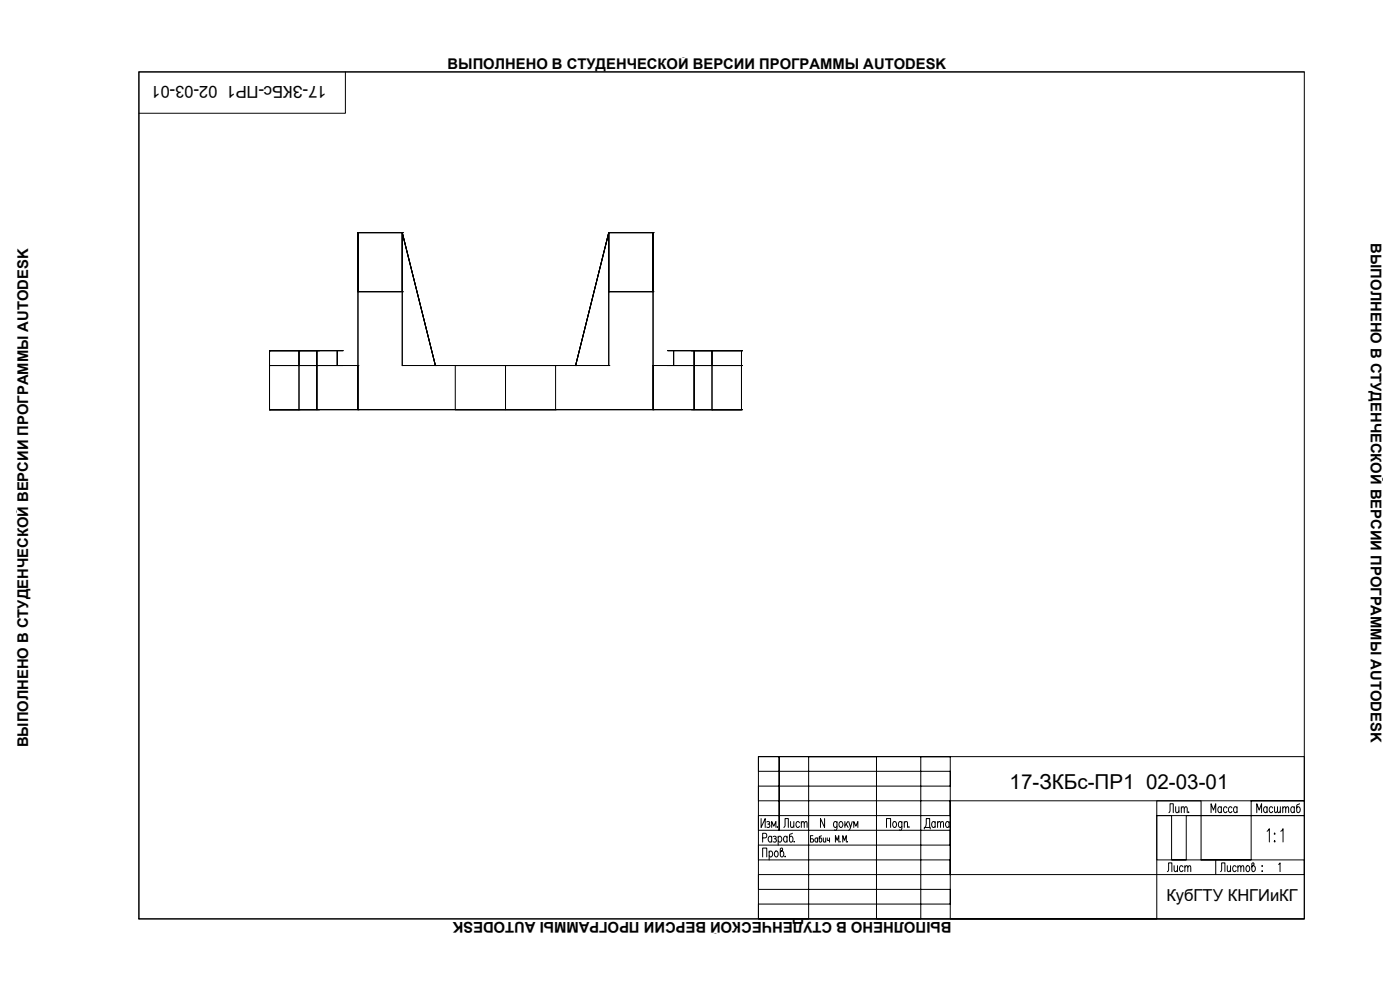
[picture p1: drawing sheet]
<svg xmlns="http://www.w3.org/2000/svg" width="420mm" height="297mm" viewBox="0 0 420 297" stroke-linecap="round" stroke-linejoin="round" font-family="sans-serif">
<!-- layer: FORM -->
<path d="M24 17.2v262.9h371.8" fill="none" stroke="#fff" stroke-width=".3"/>
<!-- layer: 0 -->
<g fill="none" stroke="#000" stroke-width=".3">
<path d="M391.4 21.6h-349.7v254.1h349.7M107.4 69.8v39.9M107.4 69.8h13.3v17.7v-17.7zM107.4 69.8h.1M107.4 69.8h13.3M120.7 69.8l10 39.9h-10v-39.9l10 39.9M120.7 69.8l10 39.9h-10zM120.7 69.8h.1M182.7 69.8l-10 39.9h10v-39.9l-10 39.9h-42l-10-39.9h-13.3v39.9M182.7 69.8v17.7v-17.7h13.3zM182.7 69.8l-10 39.9M182.7 69.8v39.9h-10"/>
<path d="M182.7 69.8h.1M182.7 69.8h13.3M196 69.8v39.9M196 69.8h.1M107.4 87.5h13.3h-13.3M107.4 87.5h.1M120.7 87.5h.1M182.7 87.5h.1M196 87.5h-13.3h13.3M196 87.5h.1M80.9 109.7h26.5h-26.5M80.9 109.7v-4.5h8.8v4.5h-8.8v13.2"/>
<path d="M80.9 105.2h.1M80.9 105.2h8.8v4.5h-8.8zM80.9 109.7h.1M80.9 109.7v13.2M89.7 105.2h6.2zM89.7 109.7h13.3zM89.7 109.7h.1M89.7 105.2h.1M101.2 109.7v-4.5v4.5M107.4 109.7h.1M120.7 109.7h.1M130.7 109.7h.1"/>
<path d="M130.7 109.7h42l10-39.9h13.3v39.9M136.6 109.7h30.1zM136.6 109.7v13.2M151.7 109.7v13.2M166.7 109.7h.1M166.7 109.7v13.2M172.7 109.7h.1M182.7 109.7h.1M196 109.7h.1M200.4 109.7h13.3zM202.2 109.7v-4.5v4.5M207.5 105.2h6.2z"/>
<path d="M213.7 105.2h8.8v4.5h-8.8zM213.7 109.7h.1M213.7 105.2h.1M222.5 109.7h-26.5h26.5M222.5 109.7v-4.5h-8.8v4.5h8.8v13.2M222.5 105.2h.1M222.5 109.7h.1M222.5 109.7v13.2M80.9 122.9v-17.7h8.8v17.7h6.2h-6.2M80.9 122.9v-17.7h22.1h-13.3v17.7M80.9 122.9h141.6zM80.9 122.9h.1"/>
<path d="M89.7 122.9h.1M95.1 122.9v-17.7v17.7M107.4 122.9v-13.2v13.2M107.4 122.9h.1M136.6 122.9h30.1zM166.7 122.9h.1M196 122.9v-13.2v13.2M196 122.9h.1M208.3 122.9v-17.7v17.7M213.7 122.9h-6.2h6.2v-17.7h8.8v17.7M213.7 122.9v-17.7h-13.3h22.1v17.7M213.7 122.9h.1"/>
<path d="M222.5 122.9h.1M285.2 227v48.7h-57.6v-4.4h57.6v-4.4h-57.6v-4.5h57.6v-4.4h-57.6v-4.4h57.6v-4.5h-57.6v-4.4h57.6v-4.4h-57.6v-4.4h57.6v-4.5h-57.6v-4.4h57.6h-8.9v48.7h-13.3v-48.7h-20.3v48.7h-15.1v-48.7h6.2v22.1v-22.1h157.6v13.3h-106.2v22.1h106.2v-4.4h-44.2v-13.3h4.4v13.3h4.4v-13.3h35.4v-4.4h-15.9v17.7h-15v-17.7h-13.3v35.4h-62h106.2v-31h-44.2M228.4 245.6v2.7l1.2-2.7v2.7M228.9 257.1v-2.6h1.2v2.6M228.9 251.4h.7a.74 .74 0 0 0 .5-.7 .74 .74 0 0 0-.5-.7h-.7v2.7M230.1 246.6a.54 .54 0 0 1 .9 .3l-.3 .4h-.3M230.7 247.3l.4 .5-.2 .3h-.8M230.8 255.7l.2-.2a.85 .85 0 0 1 1 .6 .85 .85 0 0 1-.6 1l-.6-.4M230.8 255.3v2.7M231.6 248.3v-1.8l.6 1.4 .7-1.4v1.8M231.6 251.3l-.2-.3a.83 .83 0 0 0-.9 .5 .83 .83 0 0 0 .3 1l.5 .2 .3-.4M231.6 250.9v1.8"/>
<path d="M232.1 251a.54 .54 0 0 1 .8 .3l-.2 .4h-.3M232.7 255.5l.2-.2a.92 .92 0 0 1 .6 .9 .92 .92 0 0 1-.6 .9l-.5-.7zM232.7 251.7l.3 .5-.1 .3h-.8M233.5 251.3l.4-.4a.91 .91 0 0 1 .7 .9 .91 .91 0 0 1-.7 .9l-.4-.4M233.5 250.9v2.7M234.5 255.3a.91 .91 0 0 1 .7 .9 .91 .91 0 0 1-.7 .9l-.3-.5v-1.9l.5-.2 .1 .6-.6 .6M235.6 256.9l-.1 .1h.2M236.2 251.3l-.2-.3a.84 .84 0 0 0-.9 .5 .84 .84 0 0 0 .3 1l.5 .2 .3-.4M236.2 250.9v1.8M237.8 250l-.6 .3-.3 .3 .2 1.9a.84 .84 0 0 0 1-.4 .84 .84 0 0 0-.4-1.1l-.4-.1-.4 .4M238.3 252.4v.3l.1-.2M244 250.7h-.8v2l.8-.1v-.8l-.8-.1"/>
<path d="M245.3 251.7l-.1-.2a.56 .56 0 0 0-.7 .5 .56 .56 0 0 0 .7 .6l.1-.2M245.3 251.4v1.3M246.5 250.7l-.6 .3 .1 1.6a.6 .6 0 0 0 .7-.4 .6 .6 0 0 0-.2-.7l-.4-.1-.2 .3M247.1 251.4l.1 1.2 .3 .1 .3-.4M247.5 245.6v2.7l-1.3-2.7v2.7M247.8 251.4v1.3M248.3 251.4v.7l.4 .1 .2-.3M248.9 251.4v1.3M250.7 252.7v-2l.5 1.4 .5-1.4v2M251.2 246.9l-.2-.3a.84 .84 0 0 0-.9 .5 .84 .84 0 0 0 .3 1l.4 .2 .4-.4M251.2 246.5l-.1 2.4-.3 .2-.4-.1M252.1 246.6l.2-.1a.91 .91 0 0 1 .7 .9 .91 .91 0 0 1-.7 .9l-.5-.8z"/>
<path d="M252.1 252.5l.1 .1M252.9 252.7v-2l.5 1.4 .6-1.4v2M253.6 246.5v1.8M253.9 247.3l.6 1M254.3 252.5l.1 .1M254.5 246.5l-.9 1.3M254.7 246.5l.6 1.8 .5-1.8M255.3 248.3l-.4 .7-.3 .1M256.2 248.3v-1.8l.7 1.4 .6-1.4v1.8M266.1 248.3v-2.7h1.2v2.7M268.2 246.6a.84 .84 0 0 1 .9 .5 .84 .84 0 0 1-.3 1 .84 .84 0 0 1-1-.5 .84 .84 0 0 1 .4-1zM270.7 246.9l-.2-.3a.84 .84 0 0 0-1 .5 .84 .84 0 0 0 .4 1l.4 .2 .4-.4"/>
<path d="M270.7 246.5l-.1 2.4-.3 .2-.4-.1M271.4 247l.4-.5 .5 .1 .1 1.7M271.4 246.5v1.8M272.8 248v.3l.1-.2M350.8 243.8l.3-.5v-2.1h1v2.6M352.8 242l.1 1.7 .5 .1 .4-.5M353.8 242v1.8M354.5 242.6l.5-.6 .3 .2 .1 1.6M354.5 242v1.8M355.4 242.6l.4-.6 .4 .2 .1 1.6M356.7 243.6v.2l.1-.1M363.5 243.8v-2.6l.7 1.9 .7-1.9v2.6"/>
<path d="M364.9 258v4.4M366.6 242.4l-.2-.2a.84 .84 0 0 0-1 .5 .84 .84 0 0 0 .3 1l.5 .1 .4-.4M366.6 242v1.8M368.2 242.4l-.1-.2a.84 .84 0 0 0-1 .5 .84 .84 0 0 0 .3 1l.5 .1 .3-.4M368.3 259.7l.1 1.7 .5 .1 .4-.5M369.3 259.7v1.8M369.7 242.4l-.1-.2a.85 .85 0 0 0-1 .6 .85 .85 0 0 0 .5 1l.6-.4M371.2 242.4l-.1-.2a.84 .84 0 0 0-1 .5 .84 .84 0 0 0 .3 1l.5 .1 .3-.4M371.2 242v1.8M371.5 259.7v1.8M374.2 259.9a.84 .84 0 0 1 .9 .5 .84 .84 0 0 1-.3 1 .84 .84 0 0 1-1-.5 .84 .84 0 0 1 .4-1zM376 259.7a.91 .91 0 0 1 .8 .9 .91 .91 0 0 1-.8 .9l-.3-.5v-1.9l.5-.2 .1 .6-.6 .6"/>
<path d="M377.2 243.8v-2.6l.7 1.9 .7-1.9v2.6M378.8 259.7v.3zM380.3 242.4l-.2-.2a.83 .83 0 0 0-1 .5 .83 .83 0 0 0 .4 1l.4 .1 .4-.4M380.3 249.4l.6-.7v3.9M380.3 242v1.8M382 242.4l-.2-.2a.84 .84 0 0 0-1 .5 .84 .84 0 0 0 .4 1l.4 .1 .4-.4M382.5 242l.1 1.7 .3 .1 .5-.5M382.6 250v.3l-.2-.1zM382.6 252.3v.3l-.2-.1zM383.4 242l.1 1.7 .3 .1 .4-.5M383.7 259.4l.5-.5v2.6M384.2 242v1.8"/>
<path d="M384.4 249.4l.6-.7v3.9M385 242.6l.4-.6 .4 .2 .1 1.6M385 242v1.8M385.9 242.6l.4-.6 .4 .2v1.6M388.4 242.4l-.1-.2a.84 .84 0 0 0-1 .5 .84 .84 0 0 0 .3 1l.5 .1 .3-.4M388.4 242v1.8M390 241.2l-.8 .3v.3l.1 1.9a.83 .83 0 0 0 1-.5 .83 .83 0 0 0-.4-1l-.4-.2-.3 .4M366.3 261.5l.3-.5v-2.1h1v2.6M371 260.1l-.2-.2a.84 .84 0 0 0-.9 .5 .84 .84 0 0 0 .3 1l.4 .1 .4-.4M371.5 260.3l.5-.6 .3 .2 .1 1.6M372.4 260.3l.5-.6 .3 .2 .1 1.6M378.8 261.3v.2z"/>
</g>
<g fill="none" stroke="#fff" stroke-width=".3">
<path d="M348.3 276.6v2.7M350 277.6a.85 .85 0 0 1 1 .6 .85 .85 0 0 1-.6 1.1l-.6-.4-.1-.7zM351.5 277.9l.2-.3a.85 .85 0 0 1 1 .6 .85 .85 0 0 1-.6 1.1l-.6-.4M351.5 277.5v2.6M353.2 279.3v-1.8l.6 1.4 .6-1.4v1.8M356.1 277.9l-.2-.3a.83 .83 0 0 0-.9 .5 .83 .83 0 0 0 .3 1l.5 .2 .3-.4M356.1 277.5v1.8M356.8 278l.5-.5 .3 .1 .1 1.7M356.8 277.5v1.8M357.7 278l.4-.5 .4 .1 .1 1.7M360.7 277.5v.2zM360.7 279v.3z"/>
<path d="M363.7 279.3l.7-2.7 .8 2.7M364 278.4h.9M365.4 276.6h1l-.6 1a.79 .79 0 0 1 .6 1 .79 .79 0 0 1-1 .5l-.2-.3"/>
<circle cx="348.3" cy="277.8" r=".98"/>
</g>
<!-- layer: FORM -->
<path d="M41.7 21.6h349.7v254.1h-349.7zM103.7 21.6v12.4h-62" fill="none" stroke="#000" stroke-width=".3"/>
<text font-size="6.6" x="276.2" y="250.1">Дата</text>
<g font-size="6.2">
<text x="303" y="236.6">17-ЗКБс-ПР1 02-03-01</text>
<text x="349.2" y="262.8">Лист</text>
</g>
<text font-size="5.7" x="233.9" y="249.4">Лист</text>
<g font-size="4.9">
<text x="98" y="25.7" transform="rotate(-180 98 25.7)">17-ЗКБс-ПР1 02-03-01</text>
<text x="350" y="270.4">КубГТУ КНГИиКГ</text>
</g>
<g font-size="4.4">
<text x="134.3" y="20.6">ВЫПОЛНЕНО В СТУДЕНЧЕСКОЙ ВЕРСИИ ПРОГРАММЫ AUTODESK</text>
<text x="411.4" y="73" transform="rotate(90 411.4 73)">ВЫПОЛНЕНО В СТУДЕНЧЕСКОЙ ВЕРСИИ ПРОГРАММЫ AUTODESK</text>
<text x="8.4" y="224.3" transform="rotate(-90 8.4 224.3)">ВЫПОЛНЕНО В СТУДЕНЧЕСКОЙ ВЕРСИИ ПРОГРАММЫ AUTODESK</text>
<text x="285.5" y="276.6" transform="rotate(-180 285.5 276.6)">ВЫПОЛНЕНО В СТУДЕНЧЕСКОЙ ВЕРСИИ ПРОГРАММЫ AUTODESK</text>
</g>
</svg>
